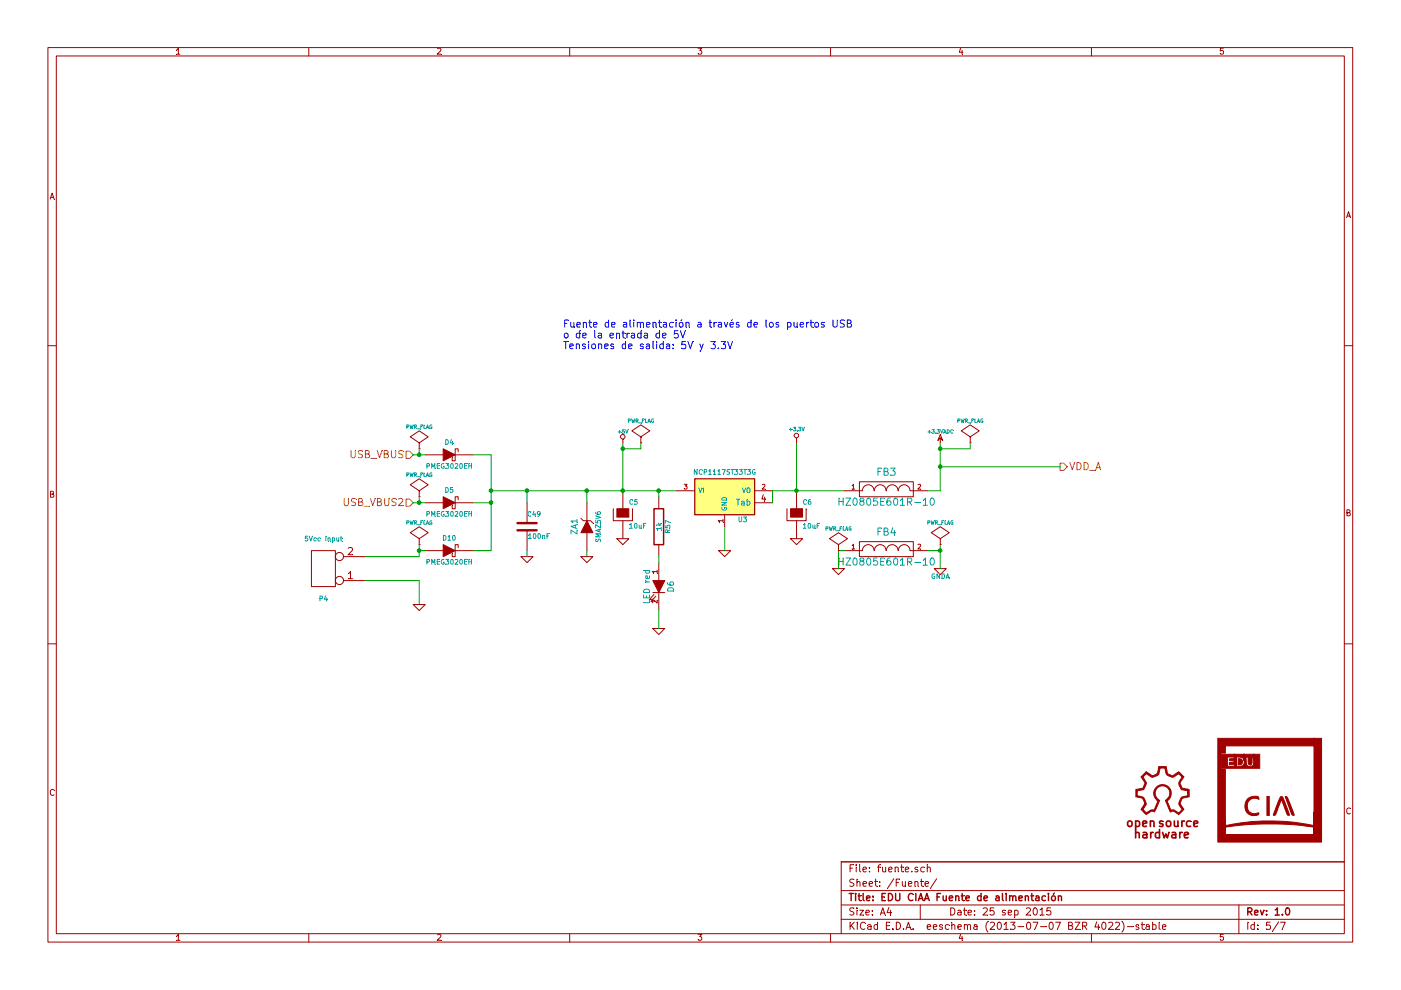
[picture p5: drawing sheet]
EESchema Schematic File Version 2
LIBS:edu-ciaa-nxp
LIBS:edu-ciaa-nxp-cache
EELAYER 27 0
EELAYER END
$Descr A4 11693 8268
encoding utf-8
Sheet 5 7
Title "EDU CIAA Fuente de alimentación"
Date "25 sep 2015"
Rev "1.0"
Comp ""
Comment1 ""
Comment2 ""
Comment3 ""
Comment4 ""
$EndDescr
$Comp
L CAPAPOL C5
U 1 1
P 5200 4300
F 0 "C5" H 5250 4400 40  0000 L CNN
F 1 "10uF" H 5250 4200 40  0000 L CNN
F 2 "c_1206_tantalio" H 4650 3350 60  0001 C CNN
F 3 "KEM_T2005_T491.pdf" H 4650 3350 60  0001 C CNN
F 4 "CAP TANT 10UF 10V 10% 1206" H 4650 3350 60  0001 C CNN "Descripción"
F 5 "Kemet" H 4650 3350 60  0001 C CNN "Fabricante"
F 6 "T491A106K010AT" H 4650 3350 60  0001 C CNN "Nro de parte"
F 7 "..PCB/EDU-CIAA/Datasheets" H 4650 3350 60  0001 C CNN "Path datasheet"
F 8 "399-3684-2-ND" H 4650 3350 60  0001 C CNN "Digikey"
F 9 "1206" H 4650 3350 60  0001 C CNN "Footprint"
	1    5200 4300
	1    0    0    -1  
$EndComp
$Comp
L GND #PWR026
U 1 1
P 5200 4500
F 0 "#PWR026" H 5200 4500 30  0001 C CNN
F 1 "GND" H 5200 4430 30  0001 C CNN
F 2 "c_1206_tantalio" H 4650 3350 60  0001 C CNN
F 3 "KEM_C1002_X7R_SMD.pdf" H 4650 3350 60  0001 C CNN
F 4 "CAP CER 10UF 16V 10% X7R 1206" H 4650 3350 60  0001 C CNN "Descripción"
F 5 "Kemet" H 4650 3350 60  0001 C CNN "Fabricante"
F 6 "C1206C106K4RACTU" H 4650 3350 60  0001 C CNN "Nro de parte"
F 7 "..PCB/EDU-CIAA/Datasheets" H 4650 3350 60  0001 C CNN "Path datasheet"
F 8 "399-3525-1-ND" H 4650 3350 60  0001 C CNN "Digikey"
F 9 "1206" H 4650 3350 60  0001 C CNN "Footprint"
	1    5200 4500
	1    0    0    -1  
$EndComp
$Comp
L GND #PWR027
U 1 1
P 6050 4600
F 0 "#PWR027" H 6050 4600 30  0001 C CNN
F 1 "GND" H 6050 4530 30  0001 C CNN
F 2 "" H 6050 4600 60  0000 C CNN
F 3 "" H 6050 4600 60  0000 C CNN
	1    6050 4600
	1    0    0    -1  
$EndComp
$Comp
L CAPAPOL C6
U 1 1
P 6650 4300
F 0 "C6" H 6700 4400 40  0000 L CNN
F 1 "10uF" H 6700 4200 40  0000 L CNN
F 2 "c_1206_tantalio" H 6750 4150 30  0001 C CNN
F 3 "KEM_T2005_T491.pdf" H 6650 4300 300 0001 C CNN
F 4 "CAP TANT 10UF 10V 10% 1206" H 6650 4300 60  0001 C CNN "Descripción"
F 5 "Kemet" H 6650 4300 60  0001 C CNN "Fabricante "
F 6 "T491A106K010AT" H 6650 4300 60  0001 C CNN "Nro de parte"
F 7 "..PCB/EDU-CIAA/Datasheets" H 6650 4300 60  0001 C CNN "Path datasheet"
F 8 "399-3684-2-ND" H 6650 4300 60  0001 C CNN "Digikey"
F 9 "1206" H 6650 4300 60  0001 C CNN "Footprint"
	1    6650 4300
	1    0    0    -1  
$EndComp
$Comp
L GND #PWR028
U 1 1
P 6650 4500
F 0 "#PWR028" H 6650 4500 30  0001 C CNN
F 1 "GND" H 6650 4430 30  0001 C CNN
F 2 "" H 6650 4500 60  0000 C CNN
F 3 "" H 6650 4500 60  0000 C CNN
	1    6650 4500
	1    0    0    -1  
$EndComp
$Comp
L LED D6
U 1 1
P 5500 4900
F 0 "D6" H 5500 5000 50  0000 C CNN
F 1 "LED red" H 5500 4800 50  0000 C CNN
F 2 "LED-0805" H 5500 4900 60  0001 C CNN
F 3 "qtlp630c-2.pdf" H 5500 4900 60  0001 C CNN
F 4 "LED ALG RED WTR CLR 0805 SMD T/R" H 5500 4900 60  0001 C CNN "Descripción"
F 5 "Everlight Electronics Co Ltd" H 5500 4900 60  0001 C CNN "Fabricante"
F 6 "QTLP630C7TR" H 5500 4900 60  0001 C CNN "Nro de parte"
F 7 "..PCB/EDU-NXP/Datasheets" H 5500 4900 60  0001 C CNN "Path datasheet"
F 8 "1080-1412-1-ND" H 5500 4900 60  0001 C CNN "Digikey"
F 9 "0805" H 5500 4900 60  0001 C CNN "Footprint"
	1    5500 4900
	0    1    1    0   
$EndComp
$Comp
L R R57
U 1 1
P 5500 4400
F 0 "R57" V 5580 4400 40  0000 C CNN
F 1 "1k" V 5507 4401 40  0000 C CNN
F 2 "SM0805" V 5430 4400 30  0001 C CNN
F 3 "RC0805 Pb Free.pdf" H 5500 4400 30  0001 C CNN
F 4 "RES 1K OHM 1/8W 5% 0805 SMD" V 5500 4400 60  0001 C CNN "Descripción"
F 5 "Yageo" V 5500 4400 60  0001 C CNN "Fabricante"
F 6 "RC0805JR-071KL" V 5500 4400 60  0001 C CNN "Nro de parte"
F 7 "..PCB/EDU-NXP/Datasheets" V 5500 4400 60  0001 C CNN "Path datasheet"
F 8 "311-1.0KARCT-ND" V 5500 4400 60  0001 C CNN "Digikey"
F 9 "0805" V 5500 4400 60  0001 C CNN "Footprint"
	1    5500 4400
	1    0    0    -1  
$EndComp
$Comp
L GND #PWR029
U 1 1
P 5500 5250
F 0 "#PWR029" H 5500 5250 30  0001 C CNN
F 1 "GND" H 5500 5180 30  0001 C CNN
F 2 "" H 5500 5250 60  0000 C CNN
F 3 "" H 5500 5250 60  0000 C CNN
	1    5500 5250
	1    0    0    -1  
$EndComp
Text Notes 4700 2750 0    60   ~ 0
Fuente de alimentación a través de los puertos USB\no de la entrada de 5V \nTensiones de salida: 5V y 3.3V\n
Wire Wire Line
	4900 4100 4900 4200
Wire Wire Line
	4100 4100 5650 4100
Wire Wire Line
	5200 3700 5200 4100
Connection ~ 5200 4100
Wire Wire Line
	6050 4400 6050 4600
Wire Wire Line
	6650 4100 6650 3700
Connection ~ 4900 4100
Wire Wire Line
	5500 4650 5500 4700
Wire Wire Line
	5500 5100 5500 5250
Wire Wire Line
	5500 4150 5500 4100
Connection ~ 5500 4100
Connection ~ 6650 4100
Wire Wire Line
	6450 4100 7050 4100
$Comp
L FILTER FB3
U 1 1
P 7400 4100
F 0 "FB3" H 7400 4250 60  0000 C CNN
F 1 "HZ0805E601R-10" H 7400 4000 60  0000 C CNN
F 2 "SM0805" H 8200 3300 60  0001 C CNN
F 3 "HZ0805E601R-10.pdf" H 8200 3300 60  0001 C CNN
F 4 "FERRITE 500MA 600 OHM 0805 SMD" H 8200 3300 60  0001 C CNN "Descripción"
F 5 "Laird-Signal Integrity Products" H 8200 3300 60  0001 C CNN "Fabricante"
F 6 "HZ0805E601R-10" H 8200 3300 60  0001 C CNN "Nro de parte"
F 7 "..PCB/EDU-NXP/Datasheets" H 8200 3300 60  0001 C CNN "Path datasheet"
F 8 "240-2399-1-ND" H 8200 3300 60  0001 C CNN "Digikey"
F 9 "0805" H 8200 3300 60  0001 C CNN "Footprint"
	1    7400 4100
	1    0    0    -1  
$EndComp
Wire Wire Line
	7850 4100 7750 4100
Wire Wire Line
	7850 3700 7850 4100
$Comp
L +5V #PWR030
U 1 1
P 5200 3700
F 0 "#PWR030" H 5200 3790 20  0001 C CNN
F 1 "+5V" H 5200 3790 30  0000 C CNN
F 2 "" H 5200 3700 60  0000 C CNN
F 3 "" H 5200 3700 60  0000 C CNN
	1    5200 3700
	1    0    0    -1  
$EndComp
$Comp
L +3.3V #PWR031
U 1 1
P 6650 3700
F 0 "#PWR031" H 6650 3660 30  0001 C CNN
F 1 "+3.3V" H 6650 3810 30  0000 C CNN
F 2 "" H 6650 3700 60  0000 C CNN
F 3 "" H 6650 3700 60  0000 C CNN
	1    6650 3700
	1    0    0    -1  
$EndComp
$Comp
L +3.3VADC #PWR032
U 1 1
P 7850 3700
F 0 "#PWR032" H 7850 3820 20  0001 C CNN
F 1 "+3.3VADC" H 7850 3790 30  0000 C CNN
F 2 "" H 7850 3700 60  0000 C CNN
F 3 "" H 7850 3700 60  0000 C CNN
	1    7850 3700
	1    0    0    -1  
$EndComp
$Comp
L FILTER FB4
U 1 1
P 7400 4600
F 0 "FB4" H 7400 4750 60  0000 C CNN
F 1 "HZ0805E601R-10" H 7400 4500 60  0000 C CNN
F 2 "SM0805" H 8200 3300 60  0001 C CNN
F 3 "HZ0805E601R-10.pdf" H 8200 3300 60  0001 C CNN
F 4 "FERRITE 500MA 600 OHM 0805 SMD" H 8200 3300 60  0001 C CNN "Descripción"
F 5 "Laird-Signal Integrity Products" H 8200 3300 60  0001 C CNN "Fabricante"
F 6 "HZ0805E601R-10" H 8200 3300 60  0001 C CNN "Nro de parte"
F 7 "..PCB/EDU-NXP/Datasheets" H 8200 3300 60  0001 C CNN "Path datasheet"
F 8 "240-2399-1-ND" H 8200 3300 60  0001 C CNN "Digikey"
F 9 "0805" H 8200 3300 60  0001 C CNN "Footprint"
	1    7400 4600
	1    0    0    -1  
$EndComp
$Comp
L GND #PWR033
U 1 1
P 7000 4750
F 0 "#PWR033" H 7000 4750 30  0001 C CNN
F 1 "GND" H 7000 4680 30  0001 C CNN
F 2 "" H 7000 4750 60  0000 C CNN
F 3 "" H 7000 4750 60  0000 C CNN
	1    7000 4750
	1    0    0    -1  
$EndComp
Wire Wire Line
	7000 4600 7050 4600
$Comp
L GNDA #PWR034
U 1 1
P 7850 4750
F 0 "#PWR034" H 7850 4750 40  0001 C CNN
F 1 "GNDA" H 7850 4680 40  0000 C CNN
F 2 "" H 7850 4750 60  0000 C CNN
F 3 "" H 7850 4750 60  0000 C CNN
	1    7850 4750
	1    0    0    -1  
$EndComp
Wire Wire Line
	7850 4550 7850 4750
Wire Wire Line
	7850 4600 7750 4600
$Comp
L PWR_FLAG #FLG035
U 1 1
P 5350 3700
F 0 "#FLG035" H 5350 3795 30  0001 C CNN
F 1 "PWR_FLAG" H 5350 3880 30  0000 C CNN
F 2 "" H 5350 3700 60  0000 C CNN
F 3 "" H 5350 3700 60  0000 C CNN
	1    5350 3700
	1    0    0    -1  
$EndComp
Wire Wire Line
	5350 3700 5350 3750
Wire Wire Line
	5350 3750 5200 3750
Connection ~ 5200 3750
$Comp
L PWR_FLAG #FLG036
U 1 1
P 8100 3700
F 0 "#FLG036" H 8100 3795 30  0001 C CNN
F 1 "PWR_FLAG" H 8100 3880 30  0000 C CNN
F 2 "" H 8100 3700 60  0000 C CNN
F 3 "" H 8100 3700 60  0000 C CNN
	1    8100 3700
	1    0    0    -1  
$EndComp
Wire Wire Line
	8100 3700 8100 3750
Wire Wire Line
	8100 3750 7850 3750
Connection ~ 7850 3750
$Comp
L PWR_FLAG #FLG037
U 1 1
P 7850 4550
F 0 "#FLG037" H 7850 4645 30  0001 C CNN
F 1 "PWR_FLAG" H 7850 4730 30  0000 C CNN
F 2 "" H 7850 4550 60  0000 C CNN
F 3 "" H 7850 4550 60  0000 C CNN
	1    7850 4550
	1    0    0    -1  
$EndComp
Connection ~ 7850 4600
Wire Wire Line
	7000 4600 7000 4750
Text HLabel 3450 4200 0    60   Input ~ 0
USB_VBUS2
$Comp
L DIODESCH D5
U 1 1
P 3750 4200
F 0 "D5" H 3750 4300 40  0000 C CNN
F 1 "PMEG3020EH" H 3750 4100 40  0000 C CNN
F 2 "DO-214AA(SMB)" H 3750 3800 60  0001 C CNN
F 3 "PMEG3020EH_EJ.pdf" H 3750 3800 60  0001 C CNN
F 4 "DIODE SCHOTTKY 30V 2A SOD123F" H 3750 3800 60  0001 C CNN "Descripción"
F 5 "NXP Semiconductors" H 3750 3800 60  0001 C CNN "Fabricante"
F 6 "PMEG3020EH,115" H 3750 3800 60  0001 C CNN "Nro de parte"
F 7 "...PCB/EDU-NXP/Datasheets" H 3750 3800 60  0001 C CNN "Path datasheet"
F 8 "568-4129-1-ND" H 3750 3800 60  0001 C CNN "Digikey"
F 9 "SOD-123F" H 3750 3800 60  0001 C CNN "Footprint"
	1    3750 4200
	1    0    0    -1  
$EndComp
Wire Wire Line
	3450 4200 3550 4200
Wire Wire Line
	4100 4200 3950 4200
$Comp
L PWR_FLAG #FLG038
U 1 1
P 3500 4150
F 0 "#FLG038" H 3500 4245 30  0001 C CNN
F 1 "PWR_FLAG" H 3500 4330 30  0000 C CNN
F 2 "" H 3500 4150 60  0000 C CNN
F 3 "" H 3500 4150 60  0000 C CNN
	1    3500 4150
	1    0    0    -1  
$EndComp
Wire Wire Line
	3500 4150 3500 4200
Connection ~ 3500 4200
Text HLabel 3450 3800 0    60   Input ~ 0
USB_VBUS
$Comp
L DIODESCH D4
U 1 1
P 3750 3800
F 0 "D4" H 3750 3900 40  0000 C CNN
F 1 "PMEG3020EH" H 3750 3700 40  0000 C CNN
F 2 "DO-214AA(SMB)" H 3750 3800 60  0001 C CNN
F 3 "PMEG3020EH_EJ.pdf" H 3750 3800 60  0001 C CNN
F 4 "DIODE SCHOTTKY 30V 2A SOD123F" H 3750 3800 60  0001 C CNN "Descripción"
F 5 "NXP Semiconductors" H 3750 3800 60  0001 C CNN "Fabricante"
F 6 "PMEG3020EH,115" H 3750 3800 60  0001 C CNN "Nro de parte"
F 7 "...PCB/EDU-NXP/Datasheets" H 3750 3800 60  0001 C CNN "Path datasheet"
F 8 "568-4129-1-ND" H 3750 3800 60  0001 C CNN "Digikey"
F 9 "SOD-123F" H 3750 3800 60  0001 C CNN "Footprint"
	1    3750 3800
	1    0    0    -1  
$EndComp
Wire Wire Line
	3450 3800 3550 3800
Wire Wire Line
	3950 3800 4100 3800
$Comp
L PWR_FLAG #FLG039
U 1 1
P 3500 3750
F 0 "#FLG039" H 3500 3845 30  0001 C CNN
F 1 "PWR_FLAG" H 3500 3930 30  0000 C CNN
F 2 "" H 3500 3750 60  0000 C CNN
F 3 "" H 3500 3750 60  0000 C CNN
	1    3500 3750
	1    0    0    -1  
$EndComp
Wire Wire Line
	3500 3750 3500 3800
Connection ~ 3500 3800
Connection ~ 4100 4100
$Comp
L PWR_FLAG #FLG040
U 1 1
P 7000 4600
F 0 "#FLG040" H 7000 4695 30  0001 C CNN
F 1 "PWR_FLAG" H 7000 4780 30  0000 C CNN
F 2 "" H 7000 4600 60  0000 C CNN
F 3 "" H 7000 4600 60  0000 C CNN
	1    7000 4600
	1    0    0    -1  
$EndComp
Wire Wire Line
	4100 3800 4100 4600
$Comp
L LOGO #G10
U 1 1
P 10600 6600
F 0 "#G10" H 10600 6197 60  0001 C CNN
F 1 "LOGO" H 10600 7003 60  0001 C CNN
F 2 "" H 10600 6600 60  0000 C CNN
F 3 "" H 10600 6600 60  0000 C CNN
	1    10600 6600
	1    0    0    -1  
$EndComp
$Comp
L NCP1117ST15T3G U3
U 1 1
P 6050 4150
F 0 "U3" H 6200 3954 40  0000 C CNN
F 1 "NCP1117ST33T3G" H 6050 4350 40  0000 C CNN
F 2 "SOT223" H 6050 4150 60  0001 C CNN
F 3 "NCP1117-D.PDF" H 6050 4150 60  0001 C CNN
F 4 "IC REG LDO 3.3V 1A SOT223" H 6050 4150 60  0001 C CNN "Descripción"
F 5 "ON Semicinductor" H 6050 4150 60  0001 C CNN "Fabricante"
F 6 "NCP1117ST33T3G" H 6050 4150 60  0001 C CNN "Nro de parte"
F 7 "../PCB/EDU-NXP/Datasheets" H 6050 4150 60  0001 C CNN "Path datasheets"
F 8 "NCP1117ST33T3GOSCT-ND" H 6050 4150 60  0001 C CNN "Digikey"
F 9 "SOT-223" H 6050 4150 60  0001 C CNN "Footprint"
	1    6050 4150
	1    0    0    -1  
$EndComp
Wire Wire Line
	6450 4200 6450 4100
$Comp
L C C49
U 1 1
P 4400 4400
F 0 "C49" H 4400 4500 40  0000 L CNN
F 1 "100nF" H 4406 4315 40  0000 L CNN
F 2 "c_0805" H 1238 5700 30  0001 C CNN
F 3 "KEM_C1002_X7R_SMD.pdf" H 1200 5850 60  0001 C CNN
F 4 "CAP CER 0.1UF 16V 10% X7R 0805" H 1200 5850 60  0001 C CNN "Descripción"
F 5 "Kemet" H 1200 5850 60  0001 C CNN "Fabricante"
F 6 "C0805C104K4RACTU" H 1200 5850 60  0001 C CNN "Nro de Parte"
F 7 "..PCB/EDU-NXP/Datasheets" H 1200 5850 60  0001 C CNN "Path datasheet"
F 8 "399-1167-1-ND" H 1200 5850 60  0001 C CNN "Digikey"
F 9 "0805" H 1200 5850 60  0001 C CNN "Footprint"
	1    4400 4400
	1    0    0    -1  
$EndComp
Wire Wire Line
	3500 4850 3500 5050
$Comp
L GND #PWR041
U 1 1
P 4400 4650
F 0 "#PWR041" H 4400 4650 30  0001 C CNN
F 1 "GND" H 4400 4580 30  0001 C CNN
F 2 "" H 4400 4650 60  0000 C CNN
F 3 "" H 4400 4650 60  0000 C CNN
	1    4400 4650
	1    0    0    -1  
$EndComp
Wire Wire Line
	4400 4200 4400 4100
Connection ~ 4400 4100
$Comp
L ZENER ZA1
U 1 1
P 4900 4400
F 0 "ZA1" H 4900 4500 50  0000 C CNN
F 1 "SMAZ5V6" H 4900 4300 40  0000 C CNN
F 2 "SOD123F" H 4900 4400 60  0001 C CNN
F 3 "MMSZ2V4T1-D.PDF" H 4900 4400 60  0001 C CNN
F 4 "DIODE ZENER 5.6V 500MW SOD123" H 4900 4400 60  0001 C CNN "Descripción"
F 5 "ON Semiconductor" H 4900 4400 60  0001 C CNN "Fabricante"
F 6 "MMSZ5V6T1G" H 4900 4400 60  0001 C CNN "Nro de parte"
F 7 "../PCB/EDU-NXP/Datasheets" H 4900 4400 60  0001 C CNN "Path datasheet"
F 8 "MMSZ5V6T1GOSCT-ND" H 4900 4400 60  0001 C CNN "Digikey"
F 9 "SOD-123" H 4900 4400 60  0001 C CNN "Footprint"
	1    4900 4400
	0    -1   -1   0   
$EndComp
Wire Wire Line
	4900 4650 4900 4600
$Comp
L GND #PWR042
U 1 1
P 4900 4650
F 0 "#PWR042" H 4900 4650 30  0001 C CNN
F 1 "GND" H 4900 4580 30  0001 C CNN
F 2 "" H 4900 4650 60  0000 C CNN
F 3 "" H 4900 4650 60  0000 C CNN
	1    4900 4650
	1    0    0    -1  
$EndComp
$Comp
L DIODESCH D10
U 1 1
P 3750 4600
F 0 "D10" H 3750 4700 40  0000 C CNN
F 1 "PMEG3020EH" H 3750 4500 40  0000 C CNN
F 2 "DO-214AA(SMB)" H 3750 3800 60  0001 C CNN
F 3 "PMEG3020EH_EJ.pdf" H 3750 3800 60  0001 C CNN
F 4 "DIODE SCHOTTKY 30V 2A SOD123F" H 3750 3800 60  0001 C CNN "Descripción"
F 5 "NXP Semiconductors" H 3750 3800 60  0001 C CNN "Fabricante"
F 6 "PMEG3020EH,115" H 3750 3800 60  0001 C CNN "Nro de parte"
F 7 "...PCB/EDU-NXP/Datasheets" H 3750 3800 60  0001 C CNN "Path datasheet"
F 8 "568-4129-1-ND" H 3750 3800 60  0001 C CNN "Digikey"
F 9 "SOD-123F" H 3750 3800 60  0001 C CNN "Footprint"
	1    3750 4600
	1    0    0    -1  
$EndComp
Wire Wire Line
	4100 4600 3950 4600
Connection ~ 4100 4200
$Comp
L PWR_FLAG #FLG043
U 1 1
P 3500 4550
F 0 "#FLG043" H 3500 4645 30  0001 C CNN
F 1 "PWR_FLAG" H 3500 4730 30  0000 C CNN
F 2 "" H 3500 4550 60  0000 C CNN
F 3 "" H 3500 4550 60  0000 C CNN
	1    3500 4550
	1    0    0    -1  
$EndComp
$Comp
L CONN_2 P4
U 1 1
P 2700 4750
F 0 "P4" H 2700 5000 40  0000 C CNN
F 1 "5Vcc Input" H 2700 4500 40  0000 C CNN
F 2 "Con_2P" H 2700 4750 60  0001 C CNN
F 3 "022232021_sd.pdf" H 2700 4750 60  0001 C CNN
F 4 "CONN HEADER 2POS .100 VERT TIN" H 2700 4750 60  0001 C CNN "Descripción"
F 5 "Molex Inc" H 2700 4750 60  0001 C CNN "Fabricante"
F 6 "0022232021" H 2700 4750 60  0001 C CNN "Nro de parte"
F 7 "..PCB/EDU-NXP/Datasheet" H 2700 4750 60  0001 C CNN "Path datasheet"
F 8 "WM4200-ND" H 2700 4750 60  0001 C CNN "Digikey"
F 9 "~" H 2700 4750 60  0001 C CNN "Footprint"
	1    2700 4750
	-1   0    0    1   
$EndComp
Wire Wire Line
	3050 4850 3500 4850
Wire Wire Line
	3550 4600 3500 4600
Wire Wire Line
	3500 4550 3500 4650
Wire Wire Line
	3500 4650 3050 4650
Connection ~ 3500 4600
Wire Wire Line
	4400 4600 4400 4650
$Comp
L GND #PWR044
U 1 1
P 3500 5050
F 0 "#PWR044" H 3500 5050 30  0001 C CNN
F 1 "GND" H 3500 4980 30  0001 C CNN
F 2 "" H 3500 5050 60  0000 C CNN
F 3 "" H 3500 5050 60  0000 C CNN
	1    3500 5050
	1    0    0    -1  
$EndComp
Text HLabel 8850 3900 2    60   Output ~ 0
VDD_A
Wire Wire Line
	8850 3900 7850 3900
Connection ~ 7850 3900
$Comp
L OSHWA #G9
U 1 1
P 9700 6700
F 0 "#G9" H 9670 7100 60  0001 C CNN
F 1 "OSHWA" H 9700 7003 60  0001 C CNN
F 2 "~" H 9700 6700 60  0000 C CNN
F 3 "~" H 9700 6700 60  0000 C CNN
	1    9700 6700
	1    0    0    -1  
$EndComp
$EndSCHEMATC
